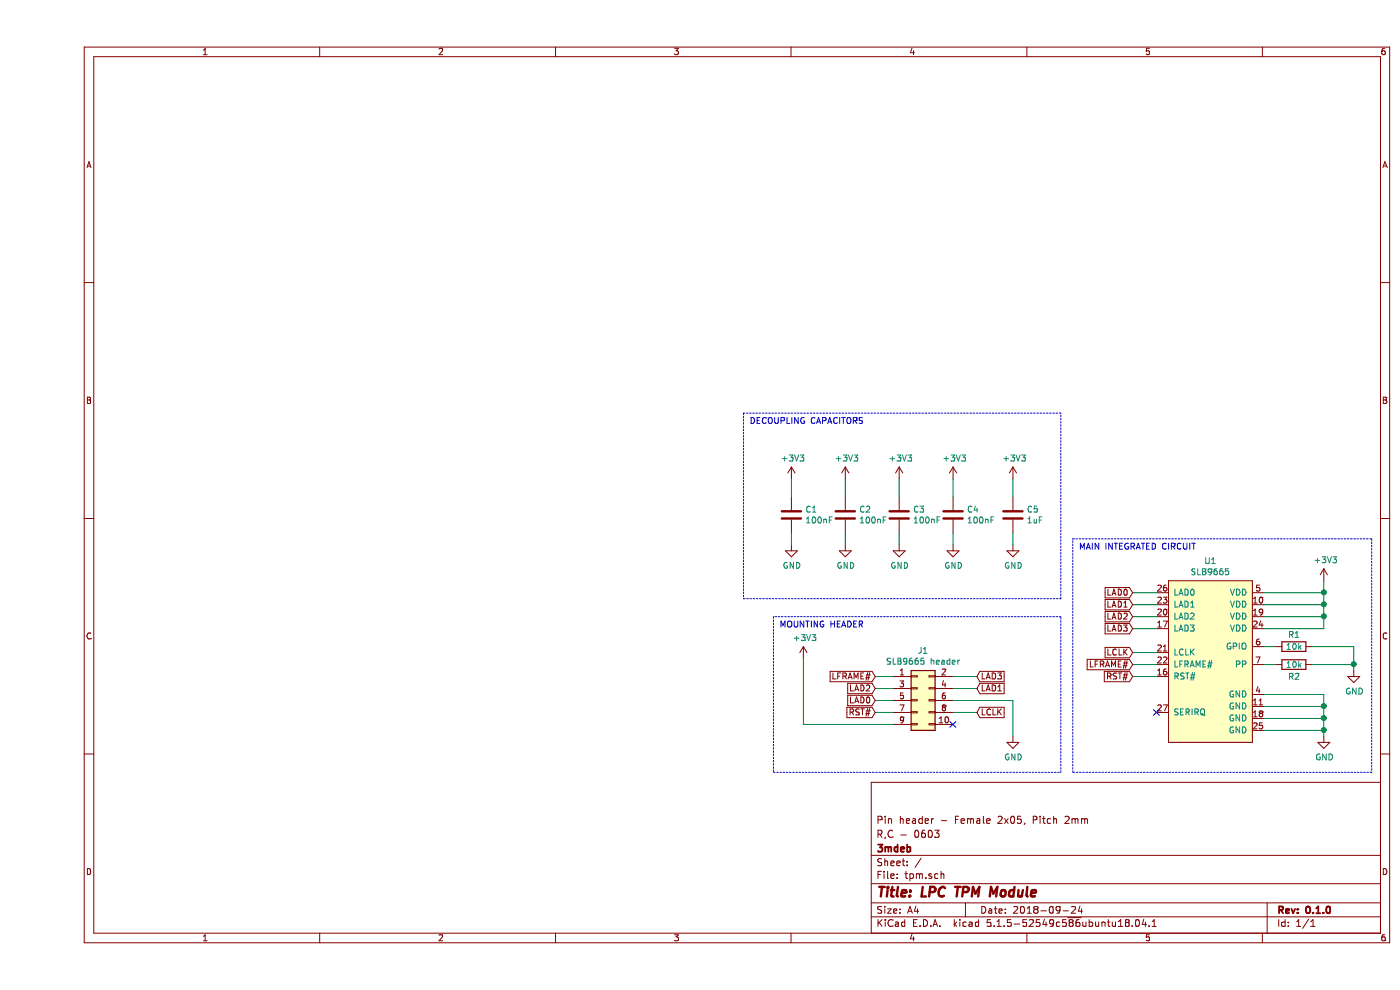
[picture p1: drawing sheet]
EESchema Schematic File Version 4
LIBS:tpm-cache
EELAYER 26 0
EELAYER END
$Descr A4 11693 8268
encoding utf-8
Sheet 1 1
Title "LPC TPM Module"
Date "2018-09-24"
Rev "0.1.0"
Comp "3mdeb"
Comment1 "R,C - 0603"
Comment2 "Pin header - Female 2x05, Pitch 2mm"
Comment3 ""
Comment4 ""
$EndDescr
$Comp
L power:GND #PWR0101
U 1 1
P 10750 6150
F 0 "#PWR0101" H 10750 5900 50  0001 C CNN
F 1 "GND" H 10755 5977 50  0000 C CNN
F 2 "" H 10750 6150 50  0001 C CNN
F 3 "" H 10750 6150 50  0001 C CNN
	1    10750 6150
	1    0    0    -1  
$EndComp
Connection ~ 10750 6000
Wire Wire Line
	10750 6000 10750 6100
Connection ~ 10750 5900
Wire Wire Line
	10750 5900 10750 6000
Wire Wire Line
	10750 5800 10750 5900
$Comp
L Device:R R1
U 1 1
P 10500 5400
F 0 "R1" V 10400 5400 50  0000 C CNN
F 1 "10k" V 10500 5400 50  0000 C CNN
F 2 "Resistor_SMD:R_0603_1608Metric" V 10430 5400 50  0001 C CNN
F 3 "~" H 10500 5400 50  0001 C CNN
	1    10500 5400
	0    1    1    0   
$EndComp
$Comp
L Device:R R2
U 1 1
P 10500 5550
F 0 "R2" V 10600 5550 50  0000 C CNN
F 1 "10k" V 10500 5550 50  0000 C CNN
F 2 "Resistor_SMD:R_0603_1608Metric" V 10430 5550 50  0001 C CNN
F 3 "~" H 10500 5550 50  0001 C CNN
	1    10500 5550
	0    1    1    0   
$EndComp
Wire Wire Line
	10250 5550 10350 5550
Wire Wire Line
	9150 4950 9350 4950
Wire Wire Line
	9150 5050 9350 5050
Wire Wire Line
	9150 5150 9350 5150
Wire Wire Line
	9150 5250 9350 5250
Wire Wire Line
	9150 5450 9350 5450
Wire Wire Line
	9150 5550 9350 5550
Wire Wire Line
	9150 5650 9350 5650
Wire Wire Line
	10250 5400 10350 5400
Wire Wire Line
	10250 5800 10750 5800
Wire Wire Line
	10250 5900 10750 5900
Wire Wire Line
	10250 6000 10750 6000
NoConn ~ 9350 5950
$Comp
L power:+3V3 #PWR0102
U 1 1
P 10750 4850
F 0 "#PWR0102" H 10750 4700 50  0001 C CNN
F 1 "+3V3" H 10765 5023 50  0000 C CNN
F 2 "" H 10750 4850 50  0001 C CNN
F 3 "" H 10750 4850 50  0001 C CNN
	1    10750 4850
	1    0    0    -1  
$EndComp
Wire Wire Line
	10750 4950 10750 4850
Wire Wire Line
	10750 5050 10750 4950
Connection ~ 10750 4950
Wire Wire Line
	10750 5150 10750 5050
Connection ~ 10750 5050
Wire Wire Line
	10750 5250 10750 5150
Connection ~ 10750 5150
Wire Wire Line
	10250 4950 10750 4950
Wire Wire Line
	10250 5050 10750 5050
Wire Wire Line
	10250 5150 10750 5150
Wire Wire Line
	10250 5250 10750 5250
$Comp
L Connector_Generic:Conn_02x05_Odd_Even J1
U 1 1
P 7350 5850
F 0 "J1" H 7400 6267 50  0000 C CNN
F 1 "SLB9665 header" H 7400 6176 50  0000 C CNN
F 2 "Connector_PinSocket_2.00mm:PinSocket_2x05_P2.00mm_Vertical" H 7350 5850 50  0001 C CNN
F 3 "~" H 7350 5850 50  0001 C CNN
	1    7350 5850
	1    0    0    -1  
$EndComp
$Comp
L Device:C C1
U 1 1
P 6300 4300
F 0 "C1" H 6415 4346 50  0000 L CNN
F 1 "100nF" H 6415 4255 50  0000 L CNN
F 2 "Capacitor_SMD:C_0603_1608Metric" H 6338 4150 50  0001 C CNN
F 3 "~" H 6300 4300 50  0001 C CNN
	1    6300 4300
	1    0    0    -1  
$EndComp
$Comp
L Device:C C2
U 1 1
P 6750 4300
F 0 "C2" H 6865 4346 50  0000 L CNN
F 1 "100nF" H 6865 4255 50  0000 L CNN
F 2 "Capacitor_SMD:C_0603_1608Metric" H 6788 4150 50  0001 C CNN
F 3 "~" H 6750 4300 50  0001 C CNN
	1    6750 4300
	1    0    0    -1  
$EndComp
$Comp
L Device:C C3
U 1 1
P 7200 4300
F 0 "C3" H 7315 4346 50  0000 L CNN
F 1 "100nF" H 7315 4255 50  0000 L CNN
F 2 "Capacitor_SMD:C_0603_1608Metric" H 7238 4150 50  0001 C CNN
F 3 "~" H 7200 4300 50  0001 C CNN
	1    7200 4300
	1    0    0    -1  
$EndComp
$Comp
L Device:C C4
U 1 1
P 7650 4300
F 0 "C4" H 7765 4346 50  0000 L CNN
F 1 "100nF" H 7765 4255 50  0000 L CNN
F 2 "Capacitor_SMD:C_0603_1608Metric" H 7688 4150 50  0001 C CNN
F 3 "~" H 7650 4300 50  0001 C CNN
	1    7650 4300
	1    0    0    -1  
$EndComp
$Comp
L power:GND #PWR0103
U 1 1
P 6300 4550
F 0 "#PWR0103" H 6300 4300 50  0001 C CNN
F 1 "GND" H 6305 4377 50  0000 C CNN
F 2 "" H 6300 4550 50  0001 C CNN
F 3 "" H 6300 4550 50  0001 C CNN
	1    6300 4550
	1    0    0    -1  
$EndComp
$Comp
L power:GND #PWR0104
U 1 1
P 6750 4550
F 0 "#PWR0104" H 6750 4300 50  0001 C CNN
F 1 "GND" H 6755 4377 50  0000 C CNN
F 2 "" H 6750 4550 50  0001 C CNN
F 3 "" H 6750 4550 50  0001 C CNN
	1    6750 4550
	1    0    0    -1  
$EndComp
$Comp
L power:GND #PWR0105
U 1 1
P 7200 4550
F 0 "#PWR0105" H 7200 4300 50  0001 C CNN
F 1 "GND" H 7205 4377 50  0000 C CNN
F 2 "" H 7200 4550 50  0001 C CNN
F 3 "" H 7200 4550 50  0001 C CNN
	1    7200 4550
	1    0    0    -1  
$EndComp
Wire Wire Line
	7200 4450 7200 4550
Wire Wire Line
	6750 4450 6750 4550
Wire Wire Line
	6300 4450 6300 4550
Wire Wire Line
	7650 4450 7650 4550
$Comp
L power:GND #PWR0106
U 1 1
P 7650 4550
F 0 "#PWR0106" H 7650 4300 50  0001 C CNN
F 1 "GND" H 7655 4377 50  0000 C CNN
F 2 "" H 7650 4550 50  0001 C CNN
F 3 "" H 7650 4550 50  0001 C CNN
	1    7650 4550
	1    0    0    -1  
$EndComp
$Comp
L power:+3V3 #PWR0107
U 1 1
P 6300 4000
F 0 "#PWR0107" H 6300 3850 50  0001 C CNN
F 1 "+3V3" H 6315 4173 50  0000 C CNN
F 2 "" H 6300 4000 50  0001 C CNN
F 3 "" H 6300 4000 50  0001 C CNN
	1    6300 4000
	1    0    0    -1  
$EndComp
Wire Wire Line
	6300 4000 6300 4150
$Comp
L power:+3V3 #PWR0108
U 1 1
P 6750 4000
F 0 "#PWR0108" H 6750 3850 50  0001 C CNN
F 1 "+3V3" H 6765 4173 50  0000 C CNN
F 2 "" H 6750 4000 50  0001 C CNN
F 3 "" H 6750 4000 50  0001 C CNN
	1    6750 4000
	1    0    0    -1  
$EndComp
Wire Wire Line
	6750 4000 6750 4150
$Comp
L power:+3V3 #PWR0109
U 1 1
P 7200 4000
F 0 "#PWR0109" H 7200 3850 50  0001 C CNN
F 1 "+3V3" H 7215 4173 50  0000 C CNN
F 2 "" H 7200 4000 50  0001 C CNN
F 3 "" H 7200 4000 50  0001 C CNN
	1    7200 4000
	1    0    0    -1  
$EndComp
Wire Wire Line
	7200 4000 7200 4150
$Comp
L power:+3V3 #PWR0110
U 1 1
P 8150 4000
F 0 "#PWR0110" H 8150 3850 50  0001 C CNN
F 1 "+3V3" H 8165 4173 50  0000 C CNN
F 2 "" H 8150 4000 50  0001 C CNN
F 3 "" H 8150 4000 50  0001 C CNN
	1    8150 4000
	1    0    0    -1  
$EndComp
Wire Wire Line
	8150 4000 8150 4150
$Comp
L Device:C C5
U 1 1
P 8150 4300
F 0 "C5" H 8265 4346 50  0000 L CNN
F 1 "1uF" H 8265 4255 50  0000 L CNN
F 2 "Capacitor_SMD:C_0603_1608Metric" H 8188 4150 50  0001 C CNN
F 3 "~" H 8150 4300 50  0001 C CNN
	1    8150 4300
	1    0    0    -1  
$EndComp
$Comp
L power:+3V3 #PWR0111
U 1 1
P 7650 4000
F 0 "#PWR0111" H 7650 3850 50  0001 C CNN
F 1 "+3V3" H 7665 4173 50  0000 C CNN
F 2 "" H 7650 4000 50  0001 C CNN
F 3 "" H 7650 4000 50  0001 C CNN
	1    7650 4000
	1    0    0    -1  
$EndComp
Wire Wire Line
	7650 4000 7650 4150
$Comp
L power:GND #PWR0112
U 1 1
P 8150 4550
F 0 "#PWR0112" H 8150 4300 50  0001 C CNN
F 1 "GND" H 8155 4377 50  0000 C CNN
F 2 "" H 8150 4550 50  0001 C CNN
F 3 "" H 8150 4550 50  0001 C CNN
	1    8150 4550
	1    0    0    -1  
$EndComp
Wire Wire Line
	8150 4450 8150 4550
Text GLabel 9150 5550 0    50   Input ~ 0
LFRAME#
Text GLabel 9150 5450 0    50   Input ~ 0
LCLK
Text GLabel 9150 4950 0    50   Input ~ 0
LAD0
Text GLabel 9150 5050 0    50   Input ~ 0
LAD1
Text GLabel 9150 5150 0    50   Input ~ 0
LAD2
Text GLabel 9150 5250 0    50   Input ~ 0
LAD3
Text GLabel 7000 5650 0    50   Input ~ 0
LFRAME#
Wire Wire Line
	7000 5650 7150 5650
Wire Wire Line
	7150 5750 7000 5750
Text GLabel 7850 5950 2    50   Input ~ 0
LCLK
Wire Wire Line
	7650 5950 7850 5950
Text GLabel 7000 5750 0    50   Input ~ 0
LAD2
Wire Wire Line
	7650 5750 7850 5750
Text GLabel 7850 5750 2    50   Input ~ 0
LAD1
Wire Wire Line
	7150 5850 7000 5850
Text GLabel 7000 5850 0    50   Input ~ 0
LAD0
Wire Wire Line
	7150 6050 6400 6050
$Comp
L power:+3V3 #PWR0113
U 1 1
P 6400 5500
F 0 "#PWR0113" H 6400 5350 50  0001 C CNN
F 1 "+3V3" H 6415 5673 50  0000 C CNN
F 2 "" H 6400 5500 50  0001 C CNN
F 3 "" H 6400 5500 50  0001 C CNN
	1    6400 5500
	1    0    0    -1  
$EndComp
Wire Wire Line
	7650 5850 8150 5850
Wire Wire Line
	8150 5850 8150 6150
$Comp
L power:GND #PWR0114
U 1 1
P 8150 6150
F 0 "#PWR0114" H 8150 5900 50  0001 C CNN
F 1 "GND" H 8155 5977 50  0000 C CNN
F 2 "" H 8150 6150 50  0001 C CNN
F 3 "" H 8150 6150 50  0001 C CNN
	1    8150 6150
	1    0    0    -1  
$EndComp
NoConn ~ 7650 6050
Wire Wire Line
	7000 5950 7150 5950
Text GLabel 9150 5650 0    50   Input ~ 0
RST#
Text GLabel 7000 5950 0    50   Input ~ 0
RST#
Wire Wire Line
	6400 5500 6400 6050
Text GLabel 7850 5650 2    50   Input ~ 0
LAD3
Wire Wire Line
	7650 5650 7850 5650
$Comp
L 3mdeb:SLB9665 U1
U 1 1
P 9800 5500
F 0 "U1" H 9800 6315 50  0000 C CNN
F 1 "SLB9665" H 9800 6224 50  0000 C CNN
F 2 "Package_SO:TSSOP-28_4.4x9.7mm_P0.65mm" H 9750 5625 50  0001 C CNN
F 3 "https://www.infineon.com/dgdl/Infineon-TPM%20SLB%209665-DS-v10_15-EN.pdf?fileId=5546d4625185e0e201518b83d9273d87" H 9750 5625 50  0001 C CNN
	1    9800 5500
	1    0    0    -1  
$EndComp
Wire Wire Line
	10250 6100 10750 6100
Connection ~ 10750 6100
Wire Wire Line
	10750 6100 10750 6150
$Comp
L power:GND #PWR0115
U 1 1
P 11000 5600
F 0 "#PWR0115" H 11000 5350 50  0001 C CNN
F 1 "GND" H 11005 5427 50  0000 C CNN
F 2 "" H 11000 5600 50  0001 C CNN
F 3 "" H 11000 5600 50  0001 C CNN
	1    11000 5600
	1    0    0    -1  
$EndComp
Wire Wire Line
	11000 5550 11000 5600
Wire Wire Line
	10650 5550 11000 5550
Wire Wire Line
	11000 5400 11000 5550
Wire Wire Line
	10650 5400 11000 5400
Connection ~ 11000 5550
Wire Notes Line
	5900 3450 5900 5000
Wire Notes Line
	5900 5000 8550 5000
Wire Notes Line
	8550 5000 8550 3450
Wire Notes Line
	8550 3450 5900 3450
Text Notes 5950 3550 0    50   ~ 0
DECOUPLING CAPACITORS
Wire Notes Line
	6150 5150 6150 6450
Wire Notes Line
	6150 6450 8550 6450
Wire Notes Line
	8550 6450 8550 5150
Wire Notes Line
	8550 5150 6150 5150
Text Notes 6200 5250 0    50   ~ 0
MOUNTING HEADER
Wire Notes Line
	11150 4500 11150 6450
Wire Notes Line
	11150 6450 8650 6450
Wire Notes Line
	8650 6450 8650 4500
Wire Notes Line
	8650 4500 11150 4500
Text Notes 8700 4600 0    50   ~ 0
MAIN INTEGRATED CIRCUIT
$EndSCHEMATC
